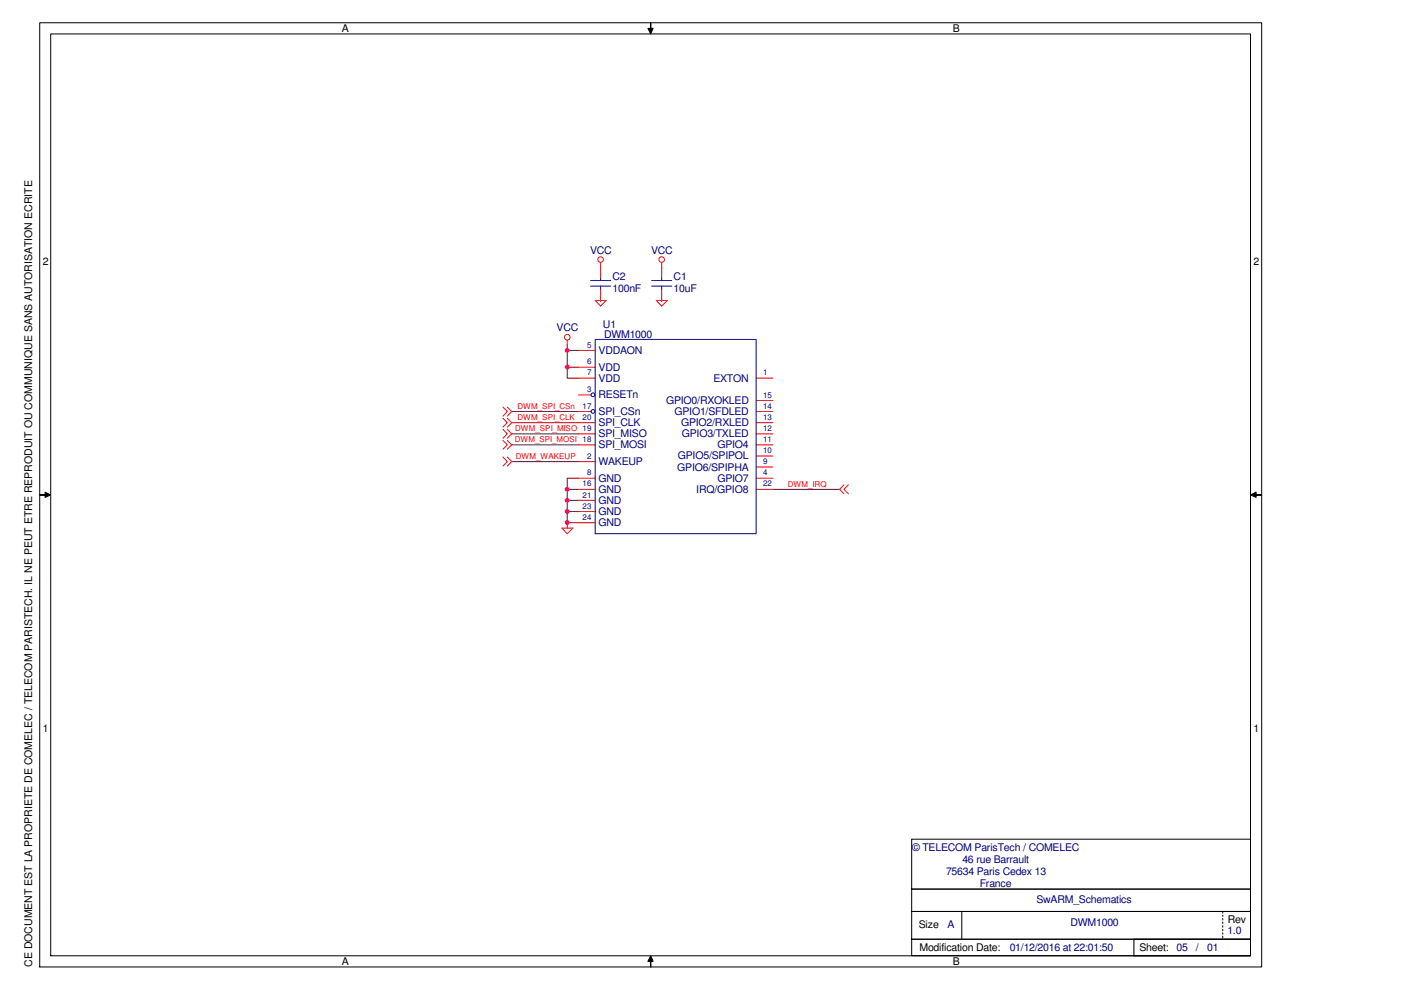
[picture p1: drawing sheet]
<svg xmlns="http://www.w3.org/2000/svg" width="297mm" height="210mm" viewBox="0 0 297 210" stroke-linecap="round" stroke-linejoin="round" font-family="sans-serif">
<path d="M120.3 73.1v7.1h2.3M120.3 74.3h2.3M108.5 92h14.1M108.5 89.6h14.1M108.5 87.2h14.1M108.5 97.9h14.1M108.5 94.3h14.1M163.9 103.8h14.1" fill="none" stroke="#800000" stroke-width=".21"/>
<circle cx="120.2" cy="74.3" r=".44" fill="#f0f"/>
<circle cx="120.2" cy="74.3" r=".44" fill="none" stroke="#f0f" stroke-width=".21"/>
<path d="M120.3 77.9h2.3" fill="none" stroke="#800000" stroke-width=".21"/>
<circle cx="120.2" cy="77.8" r=".44" fill="#f0f"/>
<circle cx="120.2" cy="77.8" r=".44" fill="none" stroke="#f0f" stroke-width=".21"/>
<path d="M120.3 110.8h2.3M122.6 101.4h-2.3v10.6" fill="none" stroke="#800000" stroke-width=".21"/>
<circle cx="120.2" cy="110.8" r=".45" fill="#f0f"/>
<circle cx="120.2" cy="110.8" r=".45" fill="none" stroke="#f0f" stroke-width=".21"/>
<path d="M120.3 108.5h2.3" fill="none" stroke="#800000" stroke-width=".21"/>
<circle cx="120.3" cy="108.4" r=".44" fill="#f0f"/>
<circle cx="120.3" cy="108.4" r=".44" fill="none" stroke="#f0f" stroke-width=".21"/>
<path d="M120.3 106.1h2.3" fill="none" stroke="#800000" stroke-width=".21"/>
<circle cx="120.2" cy="106.1" r=".44" fill="#f0f"/>
<circle cx="120.2" cy="106.1" r=".44" fill="none" stroke="#f0f" stroke-width=".21"/>
<path d="M120.3 103.8h2.3" fill="none" stroke="#800000" stroke-width=".21"/>
<circle cx="120.2" cy="103.7" r=".44" fill="#f0f"/>
<circle cx="120.2" cy="103.7" r=".44" fill="none" stroke="#f0f" stroke-width=".21"/>
<path d="M127.3 56.6h.1M140.3 56.6h.1M127.3 63.7h.1M140.3 63.7h.1" fill="none" stroke="#800000" stroke-width=".21"/>
<g fill="#000">
<path d="M138 4.8v1.2h.5l-.5 1.2-.6-1.2h.6z" fill-rule="evenodd"/>
<path d="M8.4 104.9h1.2v-.5l1.1 .5-1.1 .6v-.6z" fill-rule="evenodd"/>
<path d="M265.1 104.9l1.2-.5v.5h1.2h-1.2v.6z" fill-rule="evenodd"/>
<path d="M138 202.6l.5 1.2h-.5v1.2v-1.2h-.6z" fill-rule="evenodd"/>
</g>
<g fill="none" stroke="#000" stroke-width=".21">
<path d="M8.4 4.8h259.1v200.2h-259.1zM10.7 7.2h254.4v195.4h-254.4zM138 4.8v1.2h.5l-.5 1.2-.6-1.2h.6zM8.4 104.9h1.2v-.5l1.1 .5-1.1 .6v-.6zM265.1 104.9l1.2-.5v.5h1.2h-1.2v.6zM193.3 177.9h71.8v10.6h-71.8zM193.3 199.1h71.8v3.5h-71.8zM193.3 188.5h71.8v4.8h-71.8zM193.3 193.3h71.8v5.8h-71.8zM203.9 193.3v5.8M240.4 199.1h24.7v3.5h-24.7zM259.2 193.3v.3"/>
<path d="M259.2 194v.3M259.2 194.7v.4M259.2 195.5v.3M259.2 196.3v.3M259.2 197v.4M259.2 197.8v.3M259.2 198.5v.3M138 202.6l.5 1.2h-.5v1.2v-1.2h-.6z"/>
</g>
<g fill="none" stroke="#f00" stroke-width=".21">
<path d="M127.3 55.7v3.3M140.3 55.7v3.3M120.3 72.1v1M122.6 74.3h3.6M122.6 77.9h3.6M126.2 63.7h2.3l-1.2 1.2zM127.3 61.3v2.4M139.1 63.7h2.4l-1.2 1.2zM140.3 61.3v2.4M106.6 91l1 1-1 .9M106.6 88.7l1 .9-1 1M106.6 86.3l1 .9-1 1"/>
<path d="M106.6 96.9l1 1-1 .9M106.6 93.4l1 .9-1 .9M107.6 91l.9 1-.9 .9M107.6 88.7l.9 .9-.9 1M107.6 86.3l.9 .9-.9 1M107.6 96.9l.9 1-.9 .9M107.6 93.4l.9 .9-.9 .9M122.6 80.2h3.6M122.6 87.2h2.8M122.6 89.6h3.6M122.6 92h3.6M122.6 94.3h3.6"/>
<path d="M122.6 83.7h2.8M122.6 97.9h3.6M160.3 80.2h3.6M160.3 84.9h3.6M160.3 87.2h3.6M160.3 89.6h3.6M160.3 92h3.6M160.3 94.3h3.6M160.3 96.7h3.6M160.3 99h3.6M119.1 112h2.4l-1.2 1.2zM122.6 101.4h3.6"/>
<path d="M122.6 103.8h3.6M122.6 106.1h3.6M122.6 108.5h3.6M122.6 110.8h3.6M160.3 101.4h3.6M160.3 103.8h3.6M178.9 102.8l-.9 1 .9 .9M179.9 102.8l-1 1 1 .9"/>
<circle cx="127.3" cy="55" r=".59"/>
<circle cx="140.3" cy="55" r=".59"/>
<circle cx="120.3" cy="71.5" r=".6"/>
</g>
<g fill="none" stroke="#000080" stroke-width=".21">
<path d="M125.2 59.5h4.3M127.3 59v.5M138.2 59.5h4.2M140.3 59v.5M125.2 60.7h4.3M126.2 72h34.1v41.2h-34.1zM127.3 60.7v.6M138.2 60.7h4.2M140.3 60.7v.6"/>
<circle cx="125.7" cy="83.7" r=".39"/>
<circle cx="125.7" cy="87.2" r=".39"/>
</g>
<g font-size="2.2">
<text x="72.5" y="6.7">A</text>
<text x="202.1" y="6.7">B</text>
<text x="9.1" y="56.2">2</text>
<text x="265.8" y="56.2">2</text>
<text x="9.1" y="155.1">1</text>
<text x="265.8" y="155.1">1</text>
<text x="194.8" y="196.7">Size</text>
<text x="260.3" y="195.7">Rev</text>
<text x="194.9" y="201.7">Modification Date:</text>
<text x="241.6" y="201.7">Sheet:</text>
<text x="6.9" y="205" transform="rotate(-90 6.9 205)">CE DOCUMENT EST LA PROPRIETE DE COMELEC / TELECOM PARISTECH. IL NE PEUT ETRE REPRODUIT OU COMMUNIQUE SANS AUTORISATION ECRITE</text>
<text x="72.5" y="204.6">A</text>
<text x="202.1" y="204.6">B</text>
</g>
<g font-size="2.2" fill="#000080">
<text x="125.1" y="53.8">VCC</text>
<text x="138" y="53.8">VCC</text>
<text x="129.9" y="59.4">C2</text>
<text x="142.8" y="59.4">C1</text>
<text x="129.9" y="61.9">100nF</text>
<text x="142.8" y="61.9">10uF</text>
<text x="118" y="70.2">VCC</text>
<text x="127.8" y="69.5">U1</text>
<text x="128.1" y="71.7">DWM1000</text>
<text x="126.9" y="75.1">VDDAON</text>
<text x="126.9" y="78.6">VDD</text>
<text x="126.9" y="80.9">VDD</text>
<text x="151.3" y="80.9">EXTON</text>
<text x="126.9" y="88">SPI_CSn</text>
<text x="126.9" y="84.5">RESETn</text>
<text x="141.2" y="85.6">GPIO0/RXOKLED</text>
<text x="143" y="88">GPIO1/SFDLED</text>
<text x="126.9" y="95.1">SPI_MOSI</text>
<text x="126.9" y="92.7">SPI_MISO</text>
<text x="126.9" y="90.3">SPI_CLK</text>
<text x="144.4" y="90.3">GPIO2/RXLED</text>
<text x="144.6" y="92.7">GPIO3/TXLED</text>
<text x="152.1" y="95.1">GPIO4</text>
<text x="126.9" y="98.6">WAKEUP</text>
<text x="143.6" y="99.8">GPIO6/SPIPHA</text>
<text x="143.7" y="97.4">GPIO5/SPIPOL</text>
<text x="126.9" y="104.5">GND</text>
<text x="126.9" y="102.2">GND</text>
<text x="126.9" y="106.8">GND</text>
<text x="147.6" y="104.5">IRQ/GPIO8</text>
<text x="152.1" y="102.2">GPIO7</text>
<text x="126.9" y="109.2">GND</text>
<text x="126.9" y="111.5">GND</text>
<text x="193.4" y="180.3">© TELECOM ParisTech / COMELEC</text>
<text x="200.6" y="185.4">75634 Paris Cedex 13</text>
<text x="204" y="182.9">46 rue Barrault</text>
<text x="207.7" y="188">France</text>
<text x="219.7" y="191.6">SwARM_Schematics</text>
<text x="200.9" y="196.7">A</text>
<text x="227" y="196.4">DWM1000</text>
<text x="214.1" y="201.7">01/12/2016 at 22:01:50</text>
<text x="249.4" y="201.7">05</text>
<text x="253.6" y="201.7">/</text>
<text x="255.9" y="201.7">01</text>
<text x="260.2" y="198.1">1.0</text>
</g>
<g font-size="1.7" fill="#000080">
<text x="124.5" y="77.2">6</text>
<text x="124.5" y="73.7">5</text>
<text x="124.5" y="79.6">7</text>
<text x="124.5" y="83.1">3</text>
<text x="161.8" y="79.6">1</text>
<text x="123.5" y="86.7">17</text>
<text x="123.5" y="89">20</text>
<text x="161.8" y="89">13</text>
<text x="161.8" y="86.7">14</text>
<text x="161.8" y="84.3">15</text>
<text x="123.5" y="93.7">18</text>
<text x="161.8" y="93.7">11</text>
<text x="161.8" y="91.4">12</text>
<text x="124.5" y="100.8">8</text>
<text x="124.5" y="97.2">2</text>
<text x="161.8" y="100.8">4</text>
<text x="161.8" y="98.4">9</text>
<text x="161.8" y="96.1">10</text>
<text x="123.5" y="103.1">16</text>
<text x="123.5" y="105.5">21</text>
<text x="123.5" y="107.8">23</text>
<text x="161.8" y="103.1">22</text>
<text x="123.5" y="110.2">24</text>
</g>
<g font-size="1.7" fill="#f00">
<text x="109.7" y="89">DWM_SPI_CLK</text>
<text x="109.7" y="86.7">DWM_SPI_CSn</text>
<text x="109.1" y="93.8">DWM_SPI_MOSI</text>
<text x="109.2" y="91.4">DWM_SPI_MISO 19</text>
<text x="109.3" y="97.3">DWM_WAKEUP</text>
<text x="167" y="103.2">DWM_IRQ</text>
</g>
</svg>
